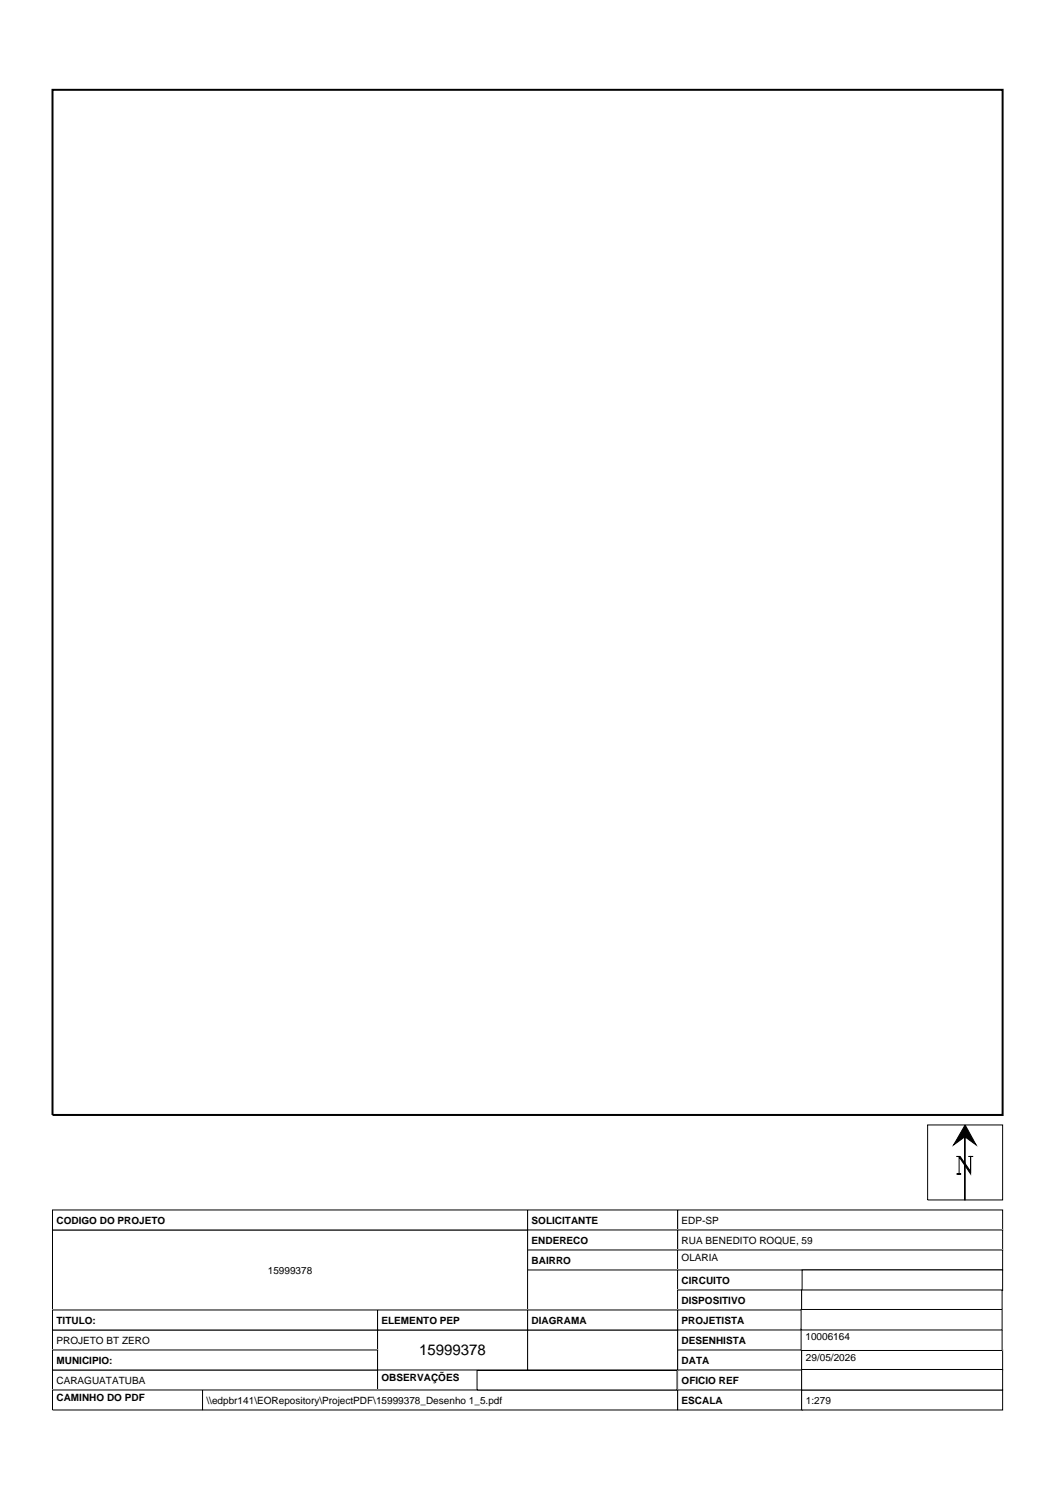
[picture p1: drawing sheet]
<svg xmlns="http://www.w3.org/2000/svg" width="210mm" height="297mm" viewBox="0 0 210 297" stroke-linecap="round" stroke-linejoin="round" font-family="sans-serif">
<path d="M105.1 148.4l-.1 .1" fill="none" stroke="#fff" stroke-width=".2"/>
<path d="M135.5 242h65v4h-65z" fill="#fff"/>
<path d="M135.5 242h65v4h-65z" fill="none" stroke="#000" stroke-width=".2"/>
<path d="M105.5 242h30v4h-30z" fill="#fff"/>
<path d="M105.5 242h30v4h-30z" fill="none" stroke="#000" stroke-width=".2"/>
<path d="M135.5 246h65v4h-65z" fill="#fff"/>
<path d="M135.5 246h65v4h-65z" fill="none" stroke="#000" stroke-width=".2"/>
<path d="M105.5 246h30v4h-30z" fill="#fff"/>
<path d="M105.5 246h30v4h-30z" fill="none" stroke="#000" stroke-width=".2"/>
<path d="M105.5 250h30v4h-30z" fill="#fff"/>
<path d="M105.5 250h30v4h-30z" fill="none" stroke="#000" stroke-width=".2"/>
<path d="M135.5 250h65v4h-65z" fill="#fff"/>
<path d="M135.5 250h65v4h-65z" fill="none" stroke="#000" stroke-width=".2"/>
<path d="M135.5 254h25v4h-25z" fill="#fff"/>
<path d="M135.5 254h25v4h-25z" fill="none" stroke="#000" stroke-width=".2"/>
<path d="M135.5 258h25v4h-25z" fill="#fff"/>
<path d="M135.5 258h25v4h-25z" fill="none" stroke="#000" stroke-width=".2"/>
<path d="M135.5 262h25v4h-25z" fill="#fff"/>
<path d="M135.5 262h25v4h-25z" fill="none" stroke="#000" stroke-width=".2"/>
<path d="M135.5 266h25v4h-25z" fill="#fff"/>
<path d="M135.5 266h25v4h-25z" fill="none" stroke="#000" stroke-width=".2"/>
<path d="M135.5 270h25v4h-25z" fill="#fff"/>
<path d="M135.5 270h25v4h-25z" fill="none" stroke="#000" stroke-width=".2"/>
<path d="M160.3 270h40.2v4h-40.2z" fill="#fff"/>
<path d="M160.3 270h40.2v4h-40.2z" fill="none" stroke="#000" stroke-width=".2"/>
<path d="M135.5 274h25v4h-25z" fill="#fff"/>
<path d="M135.5 274h25v4h-25z" fill="none" stroke="#000" stroke-width=".2"/>
<path d="M135.5 278h25v4h-25z" fill="#fff"/>
<path d="M135.5 278h25v4h-25z" fill="none" stroke="#000" stroke-width=".2"/>
<path d="M10.5 246h95v16h-95z" fill="#fff"/>
<path d="M10.5 246h95v16h-95z" fill="none" stroke="#000" stroke-width=".2"/>
<path d="M105.5 266h30v8h-30z" fill="#fff"/>
<path d="M105.5 266h30v8h-30z" fill="none" stroke="#000" stroke-width=".2"/>
<path d="M75.5 266h30v8h-30z" fill="#fff"/>
<path d="M75.5 266h30v8h-30z" fill="none" stroke="#000" stroke-width=".2"/>
<path d="M75.5 274h20v4h-20z" fill="#fff"/>
<path d="M75.5 274h20v4h-20z" fill="none" stroke="#000" stroke-width=".2"/>
<path d="M10.5 266h65v4h-65z" fill="#fff"/>
<path d="M10.5 266h65v4h-65z" fill="none" stroke="#000" stroke-width=".2"/>
<path d="M10.5 274h65v4h-65z" fill="#fff"/>
<path d="M10.5 274h65v4h-65z" fill="none" stroke="#000" stroke-width=".2"/>
<path d="M40.5 278h95v4h-95z" fill="#fff"/>
<path d="M40.5 278h95v4h-95z" fill="none" stroke="#000" stroke-width=".2"/>
<path d="M10.5 242h95v4h-95z" fill="#fff"/>
<path d="M10.5 242h95v4h-95z" fill="none" stroke="#000" stroke-width=".2"/>
<path d="M105.5 262h30v4h-30z" fill="#fff"/>
<path d="M105.5 262h30v4h-30z" fill="none" stroke="#000" stroke-width=".2"/>
<path d="M75.5 262h30v4h-30z" fill="#fff"/>
<path d="M75.5 262h30v4h-30z" fill="none" stroke="#000" stroke-width=".2"/>
<path d="M10.5 270h65v4h-65z" fill="#fff"/>
<path d="M10.5 270h65v4h-65z" fill="none" stroke="#000" stroke-width=".2"/>
<path d="M10.5 262h65v4h-65z" fill="#fff"/>
<path d="M10.5 262h65v4h-65z" fill="none" stroke="#000" stroke-width=".2"/>
<path d="M10.5 278h30v4h-30z" fill="#fff"/>
<path d="M10.5 278h30v4h-30z" fill="none" stroke="#000" stroke-width=".2"/>
<path d="M160.3 278h40.2v4h-40.2z" fill="#fff"/>
<path d="M160.3 278h40.2v4h-40.2z" fill="none" stroke="#000" stroke-width=".2"/>
<path d="M185.5 225h15v15h-15z" fill="#fff"/>
<path d="M191.8 231.3h.2l2.1 3v.5zM193 225l2.2 4-2.2-1.6v12.6h-.1v-12.6l-2.2 1.6z" fill="#000"/>
<path d="M185.5 225h15v15h-15zM191.8 231.4l2.3 3.4v-3.5h.5h-.9h.4v3l-2.1-3h-.7h.5v3.5h.4h-.9h.5M193 225l2.2 4-2.2-1.6v12.6h-.1v-12.6l-2.2 1.6z" fill="none" stroke="#000" stroke-width=".2"/>
<path d="M10.5 18h190v205h-190z" fill="#fff"/>
<path d="M10.5 18h190v205h-190z" fill="none" stroke="#000" stroke-width=".4"/>
<g fill="#fff">
<path d="M10.5 226.5h11v11.5h-11z"/>
<path d="M160.2 265.8h40.2v4.3h-40.2z"/>
</g>
<path d="M160.2 265.8h40.2v4.3h-40.2z" fill="none" stroke="#000" stroke-width=".2"/>
<path d="M95.4 274.1h40v3.9h-40z" fill="#fff"/>
<path d="M95.4 274.1h40v3.9h-40z" fill="none" stroke="#000" stroke-width=".2"/>
<path d="M160.4 254h40.1v4.1h-40.1z" fill="#fff"/>
<path d="M160.4 254h40.1v4.1h-40.1z" fill="none" stroke="#000" stroke-width=".2"/>
<path d="M160.3 258h40.1v4.1h-40.1z" fill="#fff"/>
<path d="M160.3 258h40.1v4.1h-40.1z" fill="none" stroke="#000" stroke-width=".2"/>
<path d="M160.2 261.9h40.2v4.1h-40.2z" fill="#fff"/>
<path d="M160.2 261.9h40.2v4.1h-40.2z" fill="none" stroke="#000" stroke-width=".2"/>
<path d="M160.3 273.9h40.2v4.1h-40.2z" fill="#fff"/>
<path d="M160.3 273.9h40.2v4.1h-40.2z" fill="none" stroke="#000" stroke-width=".2"/>
<path d="M163 227h14.6v12.5h-14.6z" fill="#fff"/>
<path d="M163 227h14.6v12.5h-14.6z" fill="none" stroke="#fff" stroke-width=".2"/>
<path d="M146.1 227h13.9v12.6h-13.9z" fill="#fff"/>
<path d="M146.1 227h13.9v12.6h-13.9z" fill="none" stroke="#fff" stroke-width=".2"/>
<path d="M112.6 226.9h14.6v12.2h-14.6z" fill="#fff"/>
<path d="M112.6 226.9h14.6v12.2h-14.6z" fill="none" stroke="#fff" stroke-width=".2"/>
<path d="M96.7 226.9h14v12.2h-14z" fill="#fff"/>
<path d="M96.7 226.9h14v12.2h-14z" fill="none" stroke="#fff" stroke-width=".2"/>
<path d="M79.5 227h14.6v11.6h-14.6z" fill="#fff"/>
<path d="M79.5 227h14.6v11.6h-14.6z" fill="none" stroke="#fff" stroke-width=".2"/>
<path d="M129.4 227.1h14v12.4h-14z" fill="#fff"/>
<path d="M129.4 227.1h14v12.4h-14z" fill="none" stroke="#fff" stroke-width=".2"/>
<path d="M29.4 227.1h14v12.4h-14z" fill="#fff"/>
<path d="M29.4 227.1h14v12.4h-14z" fill="none" stroke="#fff" stroke-width=".2"/>
<path d="M49.4 227.1h14v12.4h-14z" fill="#fff"/>
<path d="M49.4 227.1h14v12.4h-14z" fill="none" stroke="#fff" stroke-width=".2"/>
<text font-size="3" x="83.8" y="271.1">15999378</text>
<g font-size="2">
<text x="11.3" y="244.7">CODIGO DO PROJETO</text>
<text x="106.3" y="244.7">SOLICITANTE</text>
<text x="136.3" y="244.7">EDP-SP</text>
<text x="106.3" y="248.7">ENDERECO</text>
<text x="136.3" y="248.7">RUA BENEDITO ROQUE, 59</text>
<text x="53.6" y="254.7">15999378</text>
<text x="106.3" y="252.7">BAIRRO</text>
<text x="136.3" y="252.2">OLARIA</text>
<text x="136.3" y="256.7">CIRCUITO</text>
<text x="136.3" y="260.7">DISPOSITIVO</text>
<text x="11.3" y="268.7">PROJETO BT ZERO</text>
<text x="11.3" y="264.7">TITULO:</text>
<text x="76.3" y="264.7">ELEMENTO PEP</text>
<text x="106.3" y="264.7">DIAGRAMA</text>
<text x="136.3" y="264.7">PROJETISTA</text>
<text x="136.3" y="268.7">DESENHISTA</text>
<text x="161.1" y="268">10006164</text>
<text x="11.3" y="272.7">MUNICIPIO:</text>
<text x="136.3" y="272.7">DATA</text>
<text x="161.2" y="272.2">29/05/2026</text>
<text x="11.3" y="276.7">CARAGUATATUBA</text>
<text x="11.3" y="280.2">CAMINHO DO PDF</text>
<text x="41.3" y="280.7">\\edpbr141\EORepository\ProjectPDF\15999378_Desenho 1_5.pdf</text>
<text x="76.3" y="276.2">OBSERVAÇÕES</text>
<text x="136.3" y="276.7">OFICIO REF</text>
<text x="136.3" y="280.7">ESCALA</text>
<text x="161.2" y="280.7">1:279</text>
</g>
</svg>
